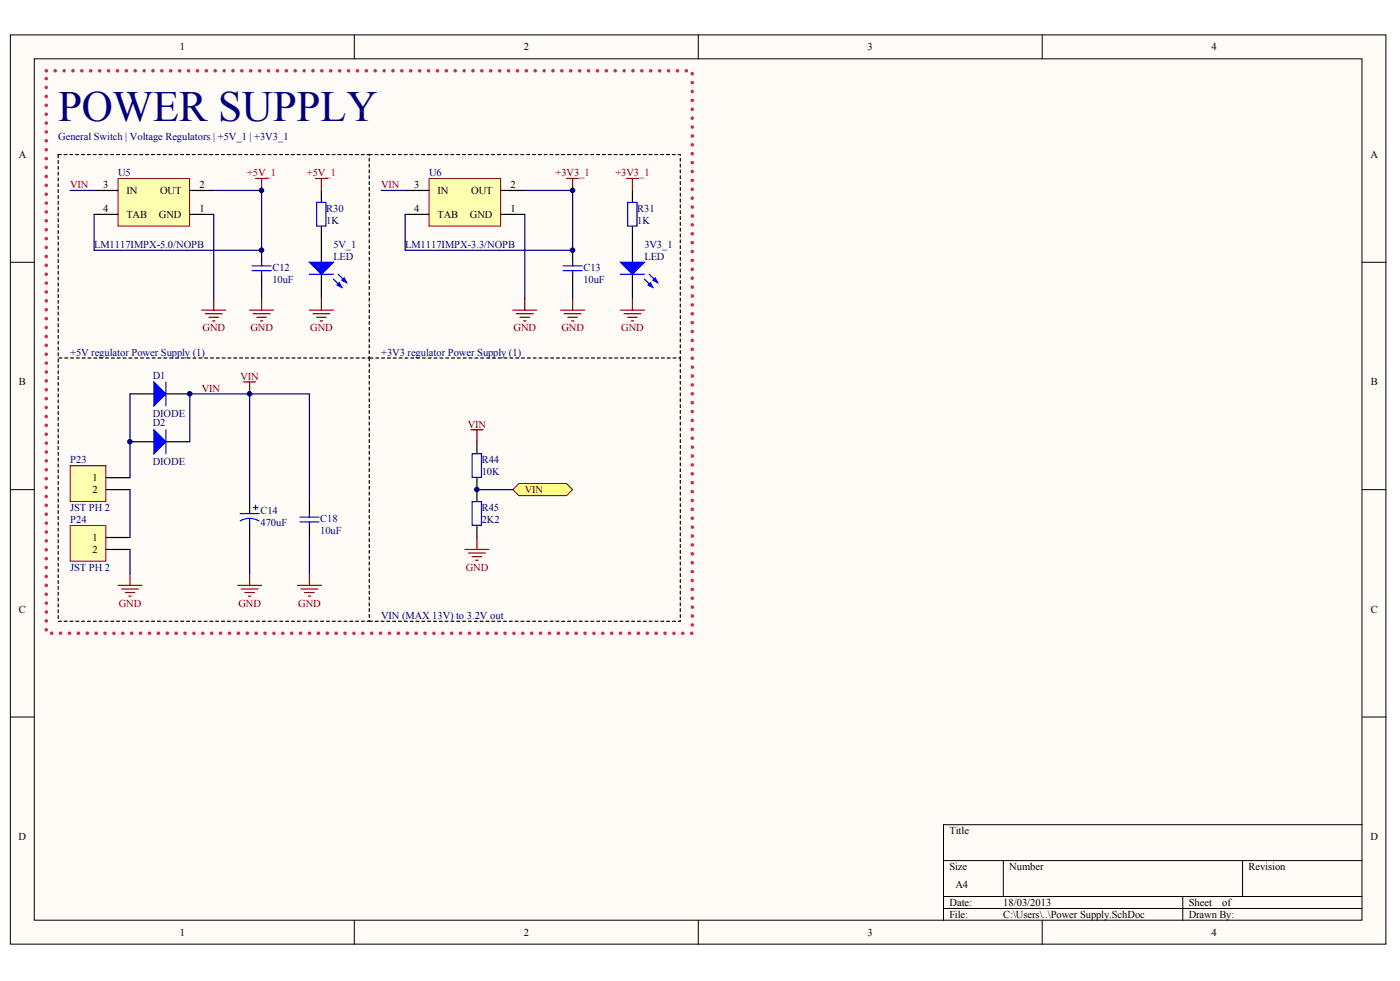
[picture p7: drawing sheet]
<svg xmlns="http://www.w3.org/2000/svg" width="291mm" height="204mm" viewBox="0 0 291 204" stroke-linecap="round" stroke-linejoin="round" font-family="sans-serif">
<g fill="#fffcf8" stroke="#000" stroke-width=".21">
<path d="M2.2 7.3h285.9v188.9h-285.9z"/>
<path d="M7.1 12.2h276v179.1h-276z"/>
</g>
<g fill="none" stroke="#000" stroke-width=".21">
<path d="M73.7 7.3v4.9M145.2 7.3v4.9M216.7 7.3v4.9M2.2 54.5h4.9M283.2 54.5h5M2.2 101.8h4.9M283.2 101.8h5M2.2 149h4.9M283.2 149h5M196.1 178.9h87.1M208.6 178.9v7.4M258.3 178.9v7.4"/>
<path d="M283.2 171.4h-87.1v19.9M73.7 191.3v5M145.2 191.3v5M196.1 186.3h87.1M196.1 188.8h87.1M216.7 191.3v5M245.9 186.3v5"/>
</g>
<path d="M9.6 14.7h134.3v116.9h-134.3v-116.9" fill="none" stroke="#da2467" stroke-width=".75" stroke-dasharray="0 1.8"/>
<path d="M24.5 37.1h14.9v9.9h-14.9z" fill="#ffffb0" stroke="#800000" stroke-width=".21"/>
<path d="M19.6 39.6h4.9M39.5 39.6h4.9M19.6 44.6h4.9M39.5 44.6h4.9" fill="none" stroke="#000" stroke-width=".25"/>
<g fill="none" stroke="#800000" stroke-width=".25">
<path d="M53.1 37.1h2.5M54.4 37.1v2.5M117.8 37.1h2.5M119 37.1v2.5M41.9 64.5h5M42.7 65.2h3.5M43.4 66h2M44.2 66.7h.5M44.4 62v2.5M106.6 64.5h5M107.4 65.2h3.4M108.1 66h2"/>
<path d="M108.8 66.7h.5M109.1 62v2.5"/>
</g>
<path d="M44.4 39.6h10v12.4h-34.8v-7.4M44.4 44.6v17.4M109.1 44.6v17.4" fill="none" stroke="#000080" stroke-width=".25"/>
<path d="M12.1 32.1h64.7v42.3h-64.7v-42.3M76.8 32.1h64.6v42.3h-64.6" fill="none" stroke="#000" stroke-width=".25" stroke-dasharray=".6 .6"/>
<path d="M89.2 37.1h14.9v9.9h-14.9z" fill="#ffffb0" stroke="#800000" stroke-width=".21"/>
<g fill="none" stroke="#000" stroke-width=".25">
<path d="M66.8 39.6v2.5M84.2 39.6h5M104.1 39.6h5M131.5 39.6v2.5M54.4 52v2.5M54.4 57v2.5M66.8 47.1v7.4M66.8 57v5M84.2 44.6h5M104.1 44.6h5M119 52v2.5M119 57v2.5"/>
<path d="M131.5 47.1v7.4M131.5 57v5M27 81.9h5M27 91.8h5M34.5 81.9h5M34.5 91.8h5"/>
</g>
<path d="M14.6 39.6h5M79.3 39.6h4.9M109.1 39.6h9.9v12.4h-34.8v-7.4M54.4 59.5v2.5M119 59.5v2.5" fill="none" stroke="#000080" stroke-width=".25"/>
<g fill="none" stroke="#00f" stroke-width=".25">
<path d="M52.4 55.3h4M52.4 56.3h4M54.4 54.5v.8M54.4 56.3v.7M64.3 57h5M65.8 42.1h2v4.9h-2zM69.3 58l1.7 1.7M70.3 57l1.7 1.7M117.1 55.3h3.9M117.1 56.3h3.9M119 54.5v.8M119 56.3v.7"/>
<path d="M129 57h5M130.5 42.1h1.9v4.9h-1.9zM134 58l1.7 1.7M135 57l1.7 1.7M34.5 79.4v5M34.5 89.3v5"/>
</g>
<g fill="none" stroke="#800000" stroke-width=".25">
<path d="M65.6 37.1h2.5M66.8 37.1v2.5M130.2 37.1h2.5M131.5 37.1v2.5M50.7 79.4h2.4M51.9 64.5h5M51.9 79.4v2.5M52.6 65.2h3.5M53.4 66h2M54.1 66.7h.5M54.4 62v2.5M64.3 64.5h5"/>
<path d="M65.1 65.2h3.5M65.8 66h2M66.6 66.7h.5M66.8 62v2.5M116.6 64.5h4.9M117.3 65.2h3.5M118 66h2M118.8 66.7h.5M119 62v2.5M129 64.5h5M129.7 65.2h3.5M130.5 66h2"/>
<path d="M131.2 66.7h.5M131.5 62v2.5M27 119.2v2.5M24.5 121.7h5M25.3 122.4h3.5M26 123.2h2M26.8 123.9h.5"/>
</g>
<path d="M76.8 74.4v54.7h-64.7v-54.7" fill="none" stroke="#000" stroke-width=".25" stroke-dasharray=".6 .6"/>
<g fill="#00f" stroke="#00f" stroke-width=".25">
<path d="M64.3 54.5h5l-2.5 2.5z"/>
<path d="M70.5 58.7l.5 1-1-.5z"/>
<path d="M71.5 57.7l.5 1-1-.5z"/>
<path d="M129 54.5h5l-2.5 2.5z"/>
<path d="M135.2 58.7l.5 1-1-.5z"/>
<path d="M136.2 57.7l.5 1-1-.5z"/>
<path d="M32 79.4l2.5 2.5-2.5 2.5z"/>
<path d="M32 89.3l2.5 2.5-2.5 2.5z"/>
</g>
<path d="M14.6 96.8h7.4v7.4h-7.4z" fill="#ffffb0" stroke="#800000" stroke-width=".21"/>
<path d="M22.1 99.3h4.9M22.1 101.8h4.9" fill="none" stroke="#000" stroke-width=".25"/>
<path d="M14.6 109.2h7.4v7.4h-7.4z" fill="#ffffb0" stroke="#800000" stroke-width=".21"/>
<path d="M99.1 91.8v2.5M99.1 99.3v5M22.1 111.7h4.9M22.1 114.2h4.9M99.1 109.2v2.5" fill="none" stroke="#000" stroke-width=".25"/>
<path d="M27 81.9v17.4M27 101.8v9.9M27 114.2v5" fill="none" stroke="#000080" stroke-width=".25"/>
<path d="M98.2 94.3h1.9v4.9h-1.9zM98.2 104.3h1.9v4.9h-1.9z" fill="none" stroke="#00f" stroke-width=".25"/>
<path d="M97.9 89.3h2.5M99.1 89.3v2.5M96.7 114.2h4.9M97.4 115h3.5M98.2 115.7h1.9M98.9 116.4h.5M99.1 111.7v2.5" fill="none" stroke="#800000" stroke-width=".25"/>
<path d="M107.9 100.5h9.9l1.2 1.3-1.2 1.2h-9.9l-1.3-1.2z" fill-rule="evenodd" fill="#ffff80" stroke="#800000" stroke-width=".21"/>
<path d="M39.5 91.8v-9.9h12.4v22.4M51.9 81.9h12.4v22.4M51.9 111.7v7.5M64.3 111.7v7.5M99.1 101.8h7.5" fill="none" stroke="#000080" stroke-width=".25"/>
<path d="M141.4 74.4v54.7h-64.6" fill="none" stroke="#000" stroke-width=".25" stroke-dasharray=".6 .6"/>
<path d="M51.9 119.2v2.5M64.3 119.2v2.5M49.4 121.7h5M50.2 122.4h3.4M50.9 123.2h2M51.6 123.9h.5M61.8 121.7h5M62.6 122.4h3.5M63.3 123.2h2M64.1 123.9h.5" fill="none" stroke="#800000" stroke-width=".25"/>
<path d="M51.9 104.3v2.4M51.9 109.2v2.5M64.3 104.3v2.4M64.3 109.2v2.5" fill="none" stroke="#000" stroke-width=".25"/>
<path d="M49.9 106.7h4M51.9 107.7l.8 .1 1.1 .5M51.9 107.7l-.8 .1-1.1 .4M51.9 107.7v1.5M52.6 105.5h1M53.1 105v1M62.3 107.5h4M62.3 108.5h4M64.3 106.7v.8M64.3 108.5v.7" fill="none" stroke="#00f" stroke-width=".25"/>
<g fill="#000080" stroke="#000080" stroke-width=".21">
<circle cx="27" cy="91.8" r=".47"/>
<circle cx="39.4" cy="81.8" r=".47"/>
<circle cx="51.9" cy="81.8" r=".47"/>
<circle cx="54.4" cy="52" r=".47"/>
<circle cx="54.4" cy="39.6" r=".47"/>
<circle cx="99.1" cy="101.7" r=".47"/>
<circle cx="119" cy="52" r=".47"/>
<circle cx="119" cy="39.6" r=".47"/>
</g>
<text font-size="9" fill="#000080" x="12.1" y="25.2">POWER SUPPLY</text>
<g font-size="2.2">
<text x="37.4" y="10.5">1</text>
<text x="108.9" y="10.5">2</text>
<text x="180.4" y="10.5">3</text>
<text x="251.9" y="10.5">4</text>
<text x="3.9" y="32.8">A</text>
<text x="284.9" y="32.8">A</text>
<text x="21.5" y="39.1">3</text>
<text x="26.3" y="40.4">IN</text>
<text x="33.3" y="40.4">OUT</text>
<text x="41.4" y="39.1">2</text>
<text x="86.1" y="39.1">3</text>
<text x="90.9" y="40.4">IN</text>
<text x="98" y="40.4">OUT</text>
<text x="106.1" y="39.1">2</text>
<text x="21.5" y="44.1">4</text>
<text x="26.3" y="45.3">TAB</text>
<text x="33" y="45.3">GND</text>
<text x="41.4" y="44.1">1</text>
<text x="86.1" y="44.1">4</text>
<text x="90.9" y="45.3">TAB</text>
<text x="97.7" y="45.3">GND</text>
<text x="106.1" y="44.1">1</text>
<text x="3.9" y="80.1">B</text>
<text x="285" y="80.1">B</text>
<text x="19.2" y="100.1">1</text>
<text x="19.2" y="102.6">2</text>
<text x="19.2" y="112.5">1</text>
<text x="19.2" y="115">2</text>
<text x="3.9" y="127.4">C</text>
<text x="285" y="127.4">C</text>
<text x="197.4" y="173.4">Title</text>
<text x="3.9" y="174.6">D</text>
<text x="284.9" y="174.6">D</text>
<text x="197.4" y="180.8">Size</text>
<text x="198.6" y="184.6">A4</text>
<text x="209.8" y="180.8">Number</text>
<text x="259.6" y="180.8">Revision</text>
<text x="197.4" y="188.3">Date:</text>
<text x="197.4" y="190.8">File:</text>
<text x="208.6" y="188.3">18/03/2013</text>
<text x="208.6" y="190.8">C:\Users\..\Power Supply.SchDoc</text>
<text x="247.1" y="188.3">Sheet</text>
<text x="247.1" y="190.8">Drawn By:</text>
<text x="254.1" y="188.3">of</text>
<text x="37.4" y="194.6">1</text>
<text x="108.9" y="194.6">2</text>
<text x="180.4" y="194.6">3</text>
<text x="251.9" y="194.6">4</text>
</g>
<g font-size="2.2" fill="#000080">
<text x="12.1" y="29.2">General Switch | Voltage Regulators | +5V_1 | +3V3_1</text>
<text x="24.5" y="36.6">U5</text>
<text x="89.2" y="36.6">U6</text>
<text x="67.8" y="44.1">R30</text>
<text x="67.8" y="46.6">1K</text>
<text x="132.5" y="44.1">R31</text>
<text x="132.5" y="46.6">1K</text>
<text x="19.6" y="51.6">LM1117IMPX-5.0/NOPB</text>
<text x="69.3" y="51.6">5V_1</text>
<text x="84.2" y="51.6">LM1117IMPX-3.3/NOPB</text>
<text x="134" y="51.6">3V3_1</text>
<text x="56.6" y="58.8">10uF</text>
<text x="56.6" y="56.3">C12</text>
<text x="69.3" y="54.1">LED</text>
<text x="121.3" y="58.8">10uF</text>
<text x="121.3" y="56.3">C13</text>
<text x="134" y="54.1">LED</text>
<text x="14.6" y="73.9">+5V regulator Power Supply (1)</text>
<text x="79.3" y="73.9">+3V3 regulator Power Supply (1)</text>
<text x="31.7" y="78.7">D1</text>
<text x="31.7" y="86.6">DIODE</text>
<text x="31.7" y="88.6">D2</text>
<text x="14.6" y="96.3">P23</text>
<text x="31.7" y="96.6">DIODE</text>
<text x="100.1" y="96.3">R44</text>
<text x="100.1" y="98.8">10K</text>
<text x="14.6" y="106.3">JST PH 2</text>
<text x="54.1" y="106.8">C14</text>
<text x="100.1" y="106.3">R45</text>
<text x="14.6" y="108.8">P24</text>
<text x="54.1" y="109.3">470uF</text>
<text x="66.6" y="111">10uF</text>
<text x="66.6" y="108.5">C18</text>
<text x="100.1" y="108.8">2K2</text>
<text x="14.6" y="118.7">JST PH 2</text>
<text x="79.3" y="128.7">VIN (MAX 13V) to 3.2V out</text>
</g>
<g font-size="2.2" fill="#800000">
<text x="14.6" y="39.1">VIN</text>
<text x="51.4" y="36.6">+5V_1</text>
<text x="63.8" y="36.6">+5V_1</text>
<text x="79.3" y="39.1">VIN</text>
<text x="115.5" y="36.6">+3V3_1</text>
<text x="127.9" y="36.6">+3V3_1</text>
<text x="42.1" y="68.9">GND</text>
<text x="52" y="68.9">GND</text>
<text x="64.5" y="68.9">GND</text>
<text x="106.8" y="68.9">GND</text>
<text x="116.7" y="68.9">GND</text>
<text x="129.1" y="68.9">GND</text>
<text x="41.9" y="81.4">VIN</text>
<text x="50" y="78.9">VIN</text>
<text x="97.3" y="88.9">VIN</text>
<text x="109.1" y="102.6">VIN</text>
<text x="96.8" y="118.6">GND</text>
<text x="24.7" y="126.1">GND</text>
<text x="49.6" y="126.1">GND</text>
<text x="62" y="126.1">GND</text>
</g>
</svg>
